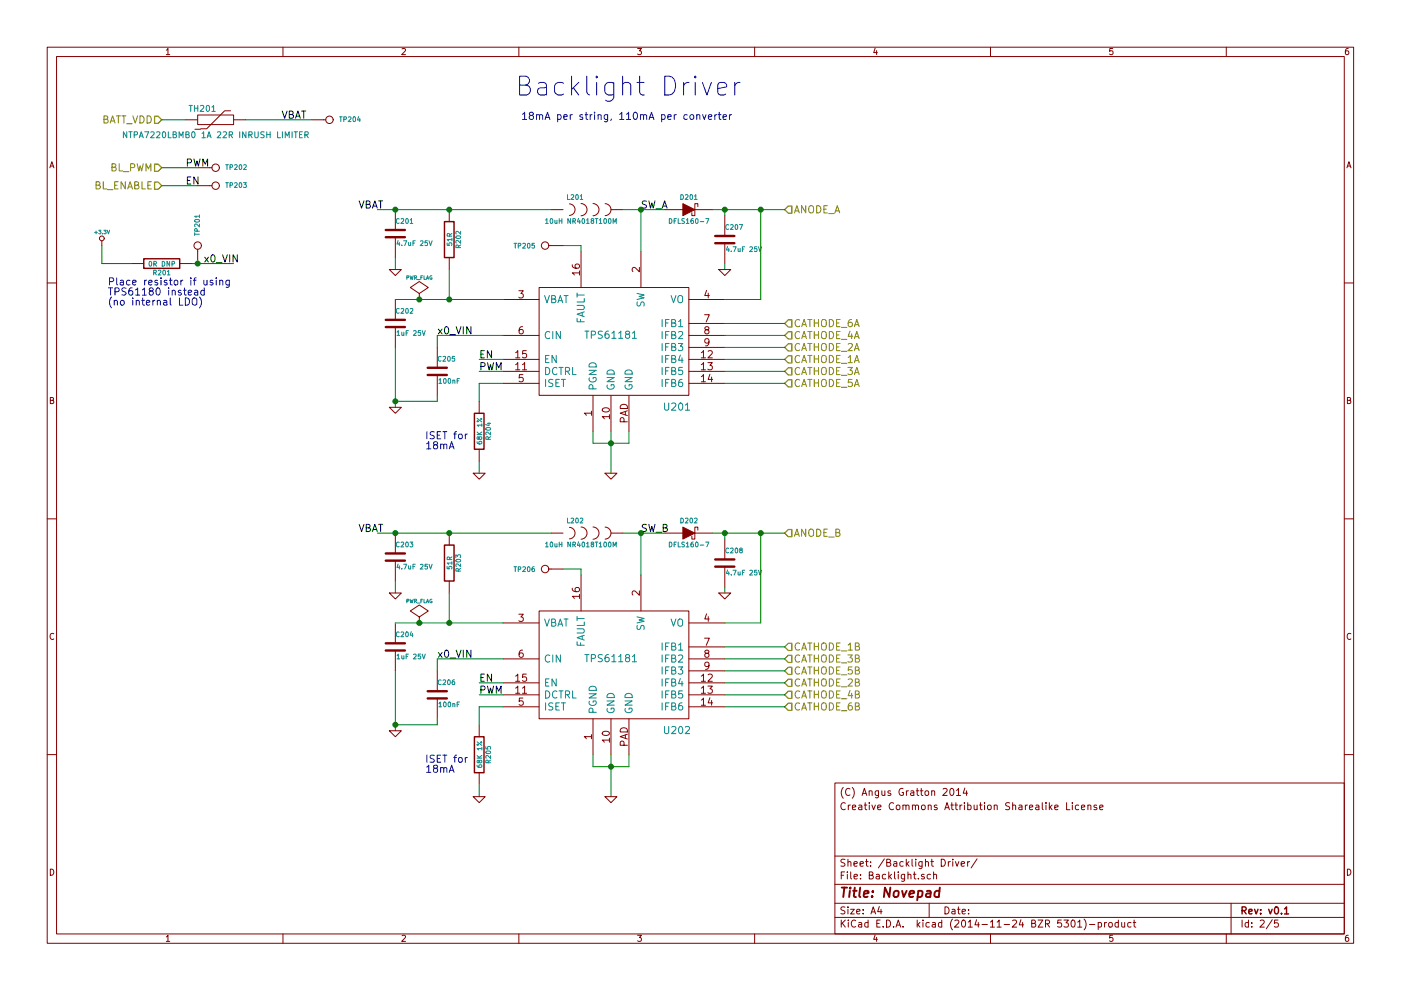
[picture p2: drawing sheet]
EESchema Schematic File Version 2
LIBS:novepad
LIBS:freetronics_kicad_sch_lib
LIBS:power
LIBS:device
LIBS:transistors
LIBS:conn
LIBS:linear
LIBS:regul
LIBS:74xx
LIBS:cmos4000
LIBS:adc-dac
LIBS:memory
LIBS:xilinx
LIBS:special
LIBS:microcontrollers
LIBS:dsp
LIBS:microchip
LIBS:analog_switches
LIBS:motorola
LIBS:texas
LIBS:intel
LIBS:audio
LIBS:interface
LIBS:digital-audio
LIBS:philips
LIBS:display
LIBS:cypress
LIBS:siliconi
LIBS:opto
LIBS:atmel
LIBS:contrib
LIBS:valves
LIBS:novepad-cache
EELAYER 25 0
EELAYER END
$Descr A4 11693 8268
encoding utf-8
Sheet 2 5
Title "Novepad"
Date ""
Rev "v0.1"
Comp ""
Comment1 ""
Comment2 ""
Comment3 "Creative Commons Attribution Sharealike License"
Comment4 "(C) Angus Gratton 2014"
$EndDescr
Text HLabel 6550 1750 2    60   Input ~ 0
ANODE_A
Text HLabel 6550 3000 2    60   Input ~ 0
CATHODE_1A
Text HLabel 6550 2900 2    60   Input ~ 0
CATHODE_2A
Text HLabel 6550 3100 2    60   Input ~ 0
CATHODE_3A
Text HLabel 6550 2800 2    60   Input ~ 0
CATHODE_4A
Text HLabel 6550 3200 2    60   Input ~ 0
CATHODE_5A
Text HLabel 6550 2700 2    60   Input ~ 0
CATHODE_6A
Text HLabel 6550 4450 2    60   Input ~ 0
ANODE_B
Text HLabel 6550 5400 2    60   Input ~ 0
CATHODE_1B
Text HLabel 6550 5700 2    60   Input ~ 0
CATHODE_2B
Text HLabel 6550 5500 2    60   Input ~ 0
CATHODE_3B
Text HLabel 6550 5800 2    60   Input ~ 0
CATHODE_4B
Text HLabel 6550 5600 2    60   Input ~ 0
CATHODE_5B
Text HLabel 6550 5900 2    60   Input ~ 0
CATHODE_6B
Text HLabel 1350 1550 0    60   Input ~ 0
BL_ENABLE
Text HLabel 1350 1400 0    60   Input ~ 0
BL_PWM
Text HLabel 1350 1000 0    60   Input ~ 0
BATT_VDD
Text Label 1700 2200 0    60   ~ 0
x0_VIN
Wire Wire Line
	1600 2200 1950 2200
Wire Wire Line
	1100 2200 850  2200
Wire Wire Line
	850  2200 850  2050
$Comp
L R R201
U 1 1
P 1350 2200
F 0 "R201" V 1430 2200 40  0000 C CNN
F 1 "0R DNP" V 1357 2201 40  0000 C CNN
F 2 "FT:0603" V 1280 2200 30  0001 C CNN
F 3 "" H 1350 2200 30  0000 C CNN
	1    1350 2200
	0    1    1    0   
$EndComp
$Comp
L +3.3V #PWR07
U 1 1
P 850 2050
F 0 "#PWR07" H 850 2010 30  0001 C CNN
F 1 "+3.3V" H 850 2160 30  0000 C CNN
F 2 "" H 850 2050 60  0000 C CNN
F 3 "" H 850 2050 60  0000 C CNN
	1    850  2050
	1    0    0    -1  
$EndComp
Text Notes 900  2550 0    60   ~ 0
Place resistor if using\nTPS61180 instead\n(no internal LDO)
Wire Wire Line
	1350 1400 1650 1400
Wire Wire Line
	1350 1550 1650 1550
Text Label 1550 1550 0    60   ~ 0
EN
Text Label 1550 1400 0    60   ~ 0
PWM
$Comp
L CONN_1 TP202
U 1 1
P 1800 1400
F 0 "TP202" H 1880 1400 40  0000 L CNN
F 1 "CONN_1" H 1800 1455 30  0001 C CNN
F 2 "novepad:SMD_TEST_POINT" H 1800 1400 60  0001 C CNN
F 3 "" H 1800 1400 60  0000 C CNN
	1    1800 1400
	1    0    0    -1  
$EndComp
$Comp
L CONN_1 TP203
U 1 1
P 1800 1550
F 0 "TP203" H 1880 1550 40  0000 L CNN
F 1 "CONN_1" H 1800 1605 30  0001 C CNN
F 2 "novepad:SMD_TEST_POINT" H 1800 1550 60  0001 C CNN
F 3 "" H 1800 1550 60  0000 C CNN
	1    1800 1550
	1    0    0    -1  
$EndComp
$Comp
L CONN_1 TP201
U 1 1
P 1650 2050
F 0 "TP201" H 1730 2050 40  0000 L CNN
F 1 "CONN_1" H 1650 2105 30  0001 C CNN
F 2 "novepad:SMD_TEST_POINT" H 1650 2050 60  0001 C CNN
F 3 "" H 1650 2050 60  0000 C CNN
	1    1650 2050
	0    -1   -1   0   
$EndComp
Connection ~ 1650 2200
Text Label 2350 1000 0    60   ~ 0
VBAT
$Comp
L CONN_1 TP204
U 1 1
P 2750 1000
F 0 "TP204" H 2830 1000 40  0000 L CNN
F 1 "CONN_1" H 2750 1055 30  0001 C CNN
F 2 "novepad:SMD_TEST_POINT" H 2750 1000 60  0001 C CNN
F 3 "" H 2750 1000 60  0000 C CNN
	1    2750 1000
	1    0    0    -1  
$EndComp
Wire Wire Line
	2050 1000 2600 1000
Text Notes 4350 1000 0    60   ~ 0
18mA per string, 110mA per converter\n
$Comp
L TPS61181 U202
U 1 1
P 5100 5550
F 0 "U202" H 5650 5000 60  0000 C CNN
F 1 "TPS61181" H 5100 5600 60  0000 C CNN
F 2 "novepad:QFN50P300X300X80-17N" H 5550 5600 60  0001 C CNN
F 3 "" H 5550 5600 60  0000 C CNN
	1    5100 5550
	1    0    0    -1  
$EndComp
$Comp
L C C203
U 1 1
P 3300 4650
F 0 "C203" H 3300 4750 40  0000 L CNN
F 1 "4.7uF 25V" H 3306 4565 40  0000 L CNN
F 2 "FT:0805" H 3338 4500 30  0001 C CNN
F 3 "" H 3300 4650 60  0000 C CNN
	1    3300 4650
	1    0    0    -1  
$EndComp
$Comp
L R R203
U 1 1
P 3750 4700
F 0 "R203" V 3830 4700 40  0000 C CNN
F 1 "51R" V 3757 4701 40  0000 C CNN
F 2 "FT:0603" V 3680 4700 30  0001 C CNN
F 3 "" H 3750 4700 30  0000 C CNN
	1    3750 4700
	1    0    0    -1  
$EndComp
Wire Wire Line
	3750 4950 3750 5200
$Comp
L C C204
U 1 1
P 3300 5400
F 0 "C204" H 3300 5500 40  0000 L CNN
F 1 "1uF 25V" H 3306 5315 40  0000 L CNN
F 2 "FT:0603" H 3338 5250 30  0001 C CNN
F 3 "" H 3300 5400 60  0000 C CNN
	1    3300 5400
	1    0    0    -1  
$EndComp
Connection ~ 3300 4450
Connection ~ 3750 4450
$Comp
L C C206
U 1 1
P 3650 5800
F 0 "C206" H 3650 5900 40  0000 L CNN
F 1 "100nF" H 3656 5715 40  0000 L CNN
F 2 "FT:C0402" H 3688 5650 30  0001 C CNN
F 3 "" H 3650 5800 60  0000 C CNN
	1    3650 5800
	1    0    0    -1  
$EndComp
Wire Wire Line
	3650 5500 4200 5500
Text Label 3650 5500 0    60   ~ 0
x0_VIN
Wire Wire Line
	3300 5600 3300 6100
Wire Wire Line
	3300 6050 3650 6050
Wire Wire Line
	3650 6050 3650 6000
Connection ~ 3300 6050
$Comp
L GND #PWR08
U 1 1
P 3300 6100
F 0 "#PWR08" H 3300 6100 30  0001 C CNN
F 1 "GND" H 3300 6030 30  0001 C CNN
F 2 "" H 3300 6100 60  0000 C CNN
F 3 "" H 3300 6100 60  0000 C CNN
	1    3300 6100
	1    0    0    -1  
$EndComp
Wire Wire Line
	4200 5700 4000 5700
Wire Wire Line
	4200 5800 4000 5800
Text Label 4000 5700 0    60   ~ 0
EN
Text Label 4000 5800 0    60   ~ 0
PWM
Wire Wire Line
	4200 5900 4000 5900
Wire Wire Line
	4000 5900 4000 6050
$Comp
L R R205
U 1 1
P 4000 6300
F 0 "R205" V 4080 6300 40  0000 C CNN
F 1 "68K 1%" V 4007 6301 40  0000 C CNN
F 2 "FT:0603" V 3930 6300 30  0001 C CNN
F 3 "" H 4000 6300 30  0000 C CNN
	1    4000 6300
	1    0    0    -1  
$EndComp
Wire Wire Line
	4000 6550 4000 6650
$Comp
L GND #PWR09
U 1 1
P 4000 6650
F 0 "#PWR09" H 4000 6650 30  0001 C CNN
F 1 "GND" H 4000 6580 30  0001 C CNN
F 2 "" H 4000 6650 60  0000 C CNN
F 3 "" H 4000 6650 60  0000 C CNN
	1    4000 6650
	1    0    0    -1  
$EndComp
Wire Wire Line
	4950 6300 4950 6400
Wire Wire Line
	5100 6300 5100 6650
Wire Wire Line
	5250 6400 5250 6300
Connection ~ 5100 6400
Wire Wire Line
	4950 6400 5250 6400
$Comp
L GND #PWR010
U 1 1
P 5100 6650
F 0 "#PWR010" H 5100 6650 30  0001 C CNN
F 1 "GND" H 5100 6580 30  0001 C CNN
F 2 "" H 5100 6650 60  0000 C CNN
F 3 "" H 5100 6650 60  0000 C CNN
	1    5100 6650
	1    0    0    -1  
$EndComp
Text Label 3200 4450 2    60   ~ 0
VBAT
$Comp
L INDUCTOR L202
U 1 1
P 4900 4450
F 0 "L202" H 4800 4550 40  0000 C CNN
F 1 "10uH NR4018T100M" H 4850 4350 40  0000 C CNN
F 2 "novepad:NR4018_IND" H 4900 4450 60  0001 C CNN
F 3 "" H 4900 4450 60  0000 C CNN
	1    4900 4450
	1    0    0    -1  
$EndComp
$Comp
L CONN_1 TP206
U 1 1
P 4550 4750
F 0 "TP206" H 4630 4750 40  0000 L CNN
F 1 "CONN_1" H 4550 4805 30  0001 C CNN
F 2 "novepad:SMD_TEST_POINT" H 4550 4750 60  0001 C CNN
F 3 "" H 4550 4750 60  0000 C CNN
	1    4550 4750
	-1   0    0    1   
$EndComp
Wire Wire Line
	5200 4450 5550 4450
Wire Wire Line
	5350 4450 5350 4800
$Comp
L DIODE_SCHOTTKY D202
U 1 1
P 5750 4450
F 0 "D202" H 5750 4550 40  0000 C CNN
F 1 "DFLS160-7" H 5750 4350 40  0000 C CNN
F 2 "novepad:POWERDI123_DIODE" H 5750 4450 60  0001 C CNN
F 3 "" H 5750 4450 60  0000 C CNN
	1    5750 4450
	1    0    0    -1  
$EndComp
Connection ~ 5350 4450
Wire Wire Line
	5950 4450 6550 4450
$Comp
L C C208
U 1 1
P 6050 4700
F 0 "C208" H 6050 4800 40  0000 L CNN
F 1 "4.7uF 25V" H 6056 4615 40  0000 L CNN
F 2 "FT:0805" H 6088 4550 30  0001 C CNN
F 3 "" H 6050 4700 60  0000 C CNN
	1    6050 4700
	1    0    0    -1  
$EndComp
Wire Wire Line
	6050 4900 6050 4950
$Comp
L GND #PWR011
U 1 1
P 6050 4950
F 0 "#PWR011" H 6050 4950 30  0001 C CNN
F 1 "GND" H 6050 4880 30  0001 C CNN
F 2 "" H 6050 4950 60  0000 C CNN
F 3 "" H 6050 4950 60  0000 C CNN
	1    6050 4950
	1    0    0    -1  
$EndComp
Wire Wire Line
	6050 4450 6050 4500
Wire Wire Line
	6050 5200 6350 5200
Wire Wire Line
	6350 5200 6350 4450
Connection ~ 6050 4450
Connection ~ 6350 4450
Wire Wire Line
	6050 5400 6550 5400
Wire Wire Line
	6050 5500 6550 5500
Wire Wire Line
	6050 5600 6550 5600
Wire Wire Line
	6050 5700 6550 5700
Wire Wire Line
	6050 5800 6550 5800
Wire Wire Line
	6050 5900 6550 5900
Text Notes 3550 6450 0    60   ~ 0
ISET for\n18mA
Wire Wire Line
	3150 4450 4600 4450
Wire Wire Line
	3650 5600 3650 5500
Wire Wire Line
	3300 5200 4200 5200
Connection ~ 3750 5200
$Comp
L PWR_FLAG #FLG012
U 1 1
P 3500 5200
F 0 "#FLG012" H 3500 5295 30  0001 C CNN
F 1 "PWR_FLAG" H 3500 5380 30  0000 C CNN
F 2 "" H 3500 5200 60  0000 C CNN
F 3 "" H 3500 5200 60  0000 C CNN
	1    3500 5200
	1    0    0    -1  
$EndComp
Connection ~ 3500 5200
Wire Wire Line
	3300 4850 3300 4950
$Comp
L GND #PWR013
U 1 1
P 3300 4950
F 0 "#PWR013" H 3300 4950 30  0001 C CNN
F 1 "GND" H 3300 4880 30  0001 C CNN
F 2 "" H 3300 4950 60  0000 C CNN
F 3 "" H 3300 4950 60  0000 C CNN
	1    3300 4950
	1    0    0    -1  
$EndComp
$Comp
L TPS61181 U201
U 1 1
P 5100 2850
F 0 "U201" H 5650 2300 60  0000 C CNN
F 1 "TPS61181" H 5100 2900 60  0000 C CNN
F 2 "novepad:QFN50P300X300X80-17N" H 5550 2900 60  0001 C CNN
F 3 "" H 5550 2900 60  0000 C CNN
	1    5100 2850
	1    0    0    -1  
$EndComp
$Comp
L C C201
U 1 1
P 3300 1950
F 0 "C201" H 3300 2050 40  0000 L CNN
F 1 "4.7uF 25V" H 3306 1865 40  0000 L CNN
F 2 "FT:0805" H 3338 1800 30  0001 C CNN
F 3 "" H 3300 1950 60  0000 C CNN
	1    3300 1950
	1    0    0    -1  
$EndComp
$Comp
L R R202
U 1 1
P 3750 2000
F 0 "R202" V 3830 2000 40  0000 C CNN
F 1 "51R" V 3757 2001 40  0000 C CNN
F 2 "FT:0603" V 3680 2000 30  0001 C CNN
F 3 "" H 3750 2000 30  0000 C CNN
	1    3750 2000
	1    0    0    -1  
$EndComp
Wire Wire Line
	3750 2250 3750 2500
$Comp
L C C202
U 1 1
P 3300 2700
F 0 "C202" H 3300 2800 40  0000 L CNN
F 1 "1uF 25V" H 3306 2615 40  0000 L CNN
F 2 "FT:0603" H 3338 2550 30  0001 C CNN
F 3 "" H 3300 2700 60  0000 C CNN
	1    3300 2700
	1    0    0    -1  
$EndComp
Connection ~ 3300 1750
Connection ~ 3750 1750
$Comp
L C C205
U 1 1
P 3650 3100
F 0 "C205" H 3650 3200 40  0000 L CNN
F 1 "100nF" H 3656 3015 40  0000 L CNN
F 2 "FT:C0402" H 3688 2950 30  0001 C CNN
F 3 "" H 3650 3100 60  0000 C CNN
	1    3650 3100
	1    0    0    -1  
$EndComp
Wire Wire Line
	3650 2800 4200 2800
Text Label 3650 2800 0    60   ~ 0
x0_VIN
Wire Wire Line
	3300 2900 3300 3400
Wire Wire Line
	3300 3350 3650 3350
Wire Wire Line
	3650 3350 3650 3300
Connection ~ 3300 3350
$Comp
L GND #PWR014
U 1 1
P 3300 3400
F 0 "#PWR014" H 3300 3400 30  0001 C CNN
F 1 "GND" H 3300 3330 30  0001 C CNN
F 2 "" H 3300 3400 60  0000 C CNN
F 3 "" H 3300 3400 60  0000 C CNN
	1    3300 3400
	1    0    0    -1  
$EndComp
Wire Wire Line
	4200 3000 4000 3000
Wire Wire Line
	4200 3100 4000 3100
Text Label 4000 3000 0    60   ~ 0
EN
Text Label 4000 3100 0    60   ~ 0
PWM
Wire Wire Line
	4200 3200 4000 3200
Wire Wire Line
	4000 3200 4000 3350
$Comp
L R R204
U 1 1
P 4000 3600
F 0 "R204" V 4080 3600 40  0000 C CNN
F 1 "68K 1%" V 4007 3601 40  0000 C CNN
F 2 "FT:0603" V 3930 3600 30  0001 C CNN
F 3 "" H 4000 3600 30  0000 C CNN
	1    4000 3600
	1    0    0    -1  
$EndComp
Wire Wire Line
	4000 3850 4000 3950
$Comp
L GND #PWR015
U 1 1
P 4000 3950
F 0 "#PWR015" H 4000 3950 30  0001 C CNN
F 1 "GND" H 4000 3880 30  0001 C CNN
F 2 "" H 4000 3950 60  0000 C CNN
F 3 "" H 4000 3950 60  0000 C CNN
	1    4000 3950
	1    0    0    -1  
$EndComp
Wire Wire Line
	4950 3600 4950 3700
Wire Wire Line
	5100 3600 5100 3950
Wire Wire Line
	5250 3700 5250 3600
Connection ~ 5100 3700
Wire Wire Line
	4950 3700 5250 3700
$Comp
L GND #PWR016
U 1 1
P 5100 3950
F 0 "#PWR016" H 5100 3950 30  0001 C CNN
F 1 "GND" H 5100 3880 30  0001 C CNN
F 2 "" H 5100 3950 60  0000 C CNN
F 3 "" H 5100 3950 60  0000 C CNN
	1    5100 3950
	1    0    0    -1  
$EndComp
Text Label 3200 1750 2    60   ~ 0
VBAT
$Comp
L INDUCTOR L201
U 1 1
P 4900 1750
F 0 "L201" H 4800 1850 40  0000 C CNN
F 1 "10uH NR4018T100M" H 4850 1650 40  0000 C CNN
F 2 "novepad:NR4018_IND" H 4900 1750 60  0001 C CNN
F 3 "" H 4900 1750 60  0000 C CNN
	1    4900 1750
	1    0    0    -1  
$EndComp
$Comp
L CONN_1 TP205
U 1 1
P 4550 2050
F 0 "TP205" H 4630 2050 40  0000 L CNN
F 1 "CONN_1" H 4550 2105 30  0001 C CNN
F 2 "novepad:SMD_TEST_POINT" H 4550 2050 60  0001 C CNN
F 3 "" H 4550 2050 60  0000 C CNN
	1    4550 2050
	-1   0    0    1   
$EndComp
Wire Wire Line
	5200 1750 5550 1750
Wire Wire Line
	5350 1750 5350 2100
$Comp
L DIODE_SCHOTTKY D201
U 1 1
P 5750 1750
F 0 "D201" H 5750 1850 40  0000 C CNN
F 1 "DFLS160-7" H 5750 1650 40  0000 C CNN
F 2 "novepad:POWERDI123_DIODE" H 5750 1750 60  0001 C CNN
F 3 "" H 5750 1750 60  0000 C CNN
	1    5750 1750
	1    0    0    -1  
$EndComp
Connection ~ 5350 1750
Wire Wire Line
	5950 1750 6550 1750
$Comp
L C C207
U 1 1
P 6050 2000
F 0 "C207" H 6050 2100 40  0000 L CNN
F 1 "4.7uF 25V" H 6056 1915 40  0000 L CNN
F 2 "FT:0805" H 6088 1850 30  0001 C CNN
F 3 "" H 6050 2000 60  0000 C CNN
	1    6050 2000
	1    0    0    -1  
$EndComp
Wire Wire Line
	6050 2200 6050 2250
$Comp
L GND #PWR017
U 1 1
P 6050 2250
F 0 "#PWR017" H 6050 2250 30  0001 C CNN
F 1 "GND" H 6050 2180 30  0001 C CNN
F 2 "" H 6050 2250 60  0000 C CNN
F 3 "" H 6050 2250 60  0000 C CNN
	1    6050 2250
	1    0    0    -1  
$EndComp
Wire Wire Line
	6050 1750 6050 1800
Wire Wire Line
	6050 2500 6350 2500
Wire Wire Line
	6350 2500 6350 1750
Connection ~ 6050 1750
Connection ~ 6350 1750
Wire Wire Line
	6050 2700 6550 2700
Wire Wire Line
	6050 2800 6550 2800
Wire Wire Line
	6050 2900 6550 2900
Wire Wire Line
	6050 3000 6550 3000
Wire Wire Line
	6050 3100 6550 3100
Wire Wire Line
	6050 3200 6550 3200
Text Notes 3550 3750 0    60   ~ 0
ISET for\n18mA
Wire Wire Line
	3150 1750 4600 1750
Wire Wire Line
	3650 2900 3650 2800
Wire Wire Line
	3300 2500 4200 2500
Connection ~ 3750 2500
$Comp
L PWR_FLAG #FLG018
U 1 1
P 3500 2500
F 0 "#FLG018" H 3500 2595 30  0001 C CNN
F 1 "PWR_FLAG" H 3500 2680 30  0000 C CNN
F 2 "" H 3500 2500 60  0000 C CNN
F 3 "" H 3500 2500 60  0000 C CNN
	1    3500 2500
	1    0    0    -1  
$EndComp
Connection ~ 3500 2500
Wire Wire Line
	3300 2150 3300 2250
$Comp
L GND #PWR019
U 1 1
P 3300 2250
F 0 "#PWR019" H 3300 2250 30  0001 C CNN
F 1 "GND" H 3300 2180 30  0001 C CNN
F 2 "" H 3300 2250 60  0000 C CNN
F 3 "" H 3300 2250 60  0000 C CNN
	1    3300 2250
	1    0    0    -1  
$EndComp
Text Notes 4300 800  0    157  ~ 0
Backlight Driver
Wire Wire Line
	4700 2050 4850 2050
Wire Wire Line
	4850 2050 4850 2100
Wire Wire Line
	4850 4800 4850 4750
Wire Wire Line
	4850 4750 4700 4750
$Comp
L THERMISTOR TH201
U 1 1
P 1800 1000
F 0 "TH201" V 1710 890 50  0000 C CNN
F 1 "NTPA7220LBMB0 1A 22R INRUSH LIMITER" V 1930 1000 50  0000 C CNN
F 2 "novepad:PTH_2HOLE_5MM" H 1800 1000 60  0001 C CNN
F 3 "" H 1800 1000 60  0000 C CNN
	1    1800 1000
	0    1    1    0   
$EndComp
Wire Wire Line
	1550 1000 1350 1000
Text Label 5350 1750 0    60   ~ 0
SW_A
Text Label 5350 4450 0    60   ~ 0
SW_B
$EndSCHEMATC
